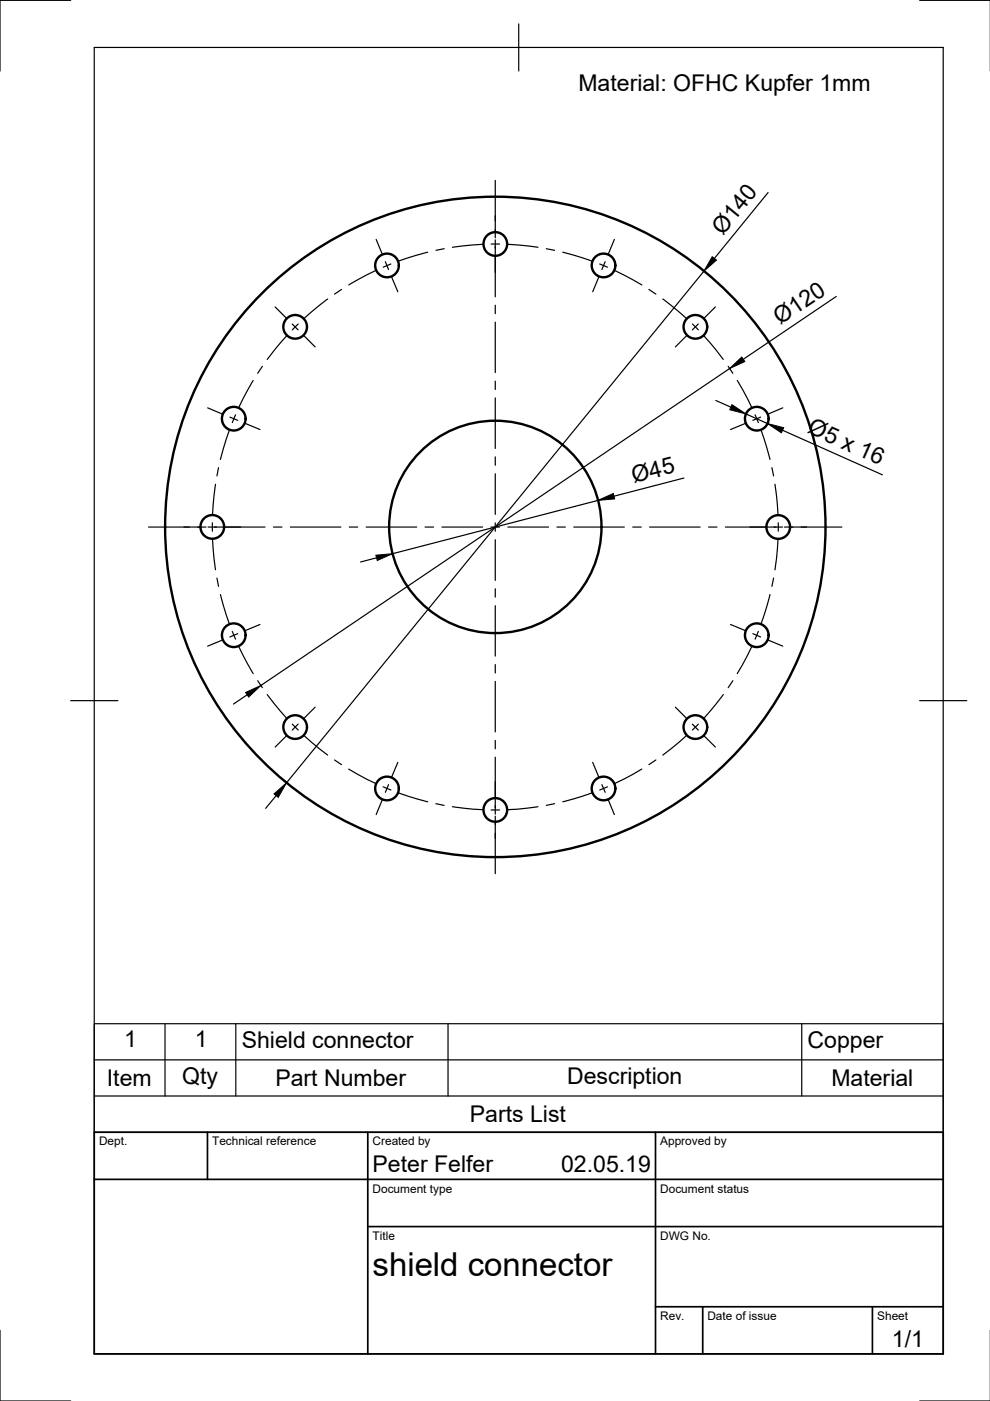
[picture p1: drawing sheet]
<svg xmlns="http://www.w3.org/2000/svg" width="210mm" height="297mm" viewBox="0 0 210 297" stroke-linecap="round" stroke-linejoin="round" font-family="sans-serif">
<!-- layer: Visible -->
<g fill="none" stroke="#000" stroke-width=".51">
<circle cx="82.1" cy="56.3" r="2.51"/>
<circle cx="105" cy="51.7" r="2.51"/>
<circle cx="128" cy="56.3" r="2.51"/>
<circle cx="62.6" cy="69.3" r="2.51"/>
<circle cx="147.4" cy="69.3" r="2.51"/>
<circle cx="49.6" cy="88.8" r="2.51"/>
<circle cx="160.5" cy="88.8" r="2.51"/>
<circle cx="45" cy="111.7" r="2.51"/>
<circle cx="105" cy="111.7" r="22.5"/>
<circle cx="105" cy="111.7" r="70"/>
<circle cx="165" cy="111.7" r="2.51"/>
<circle cx="49.6" cy="134.7" r="2.51"/>
<circle cx="160.5" cy="134.7" r="2.51"/>
<circle cx="62.6" cy="154.2" r="2.51"/>
<circle cx="147.4" cy="154.2" r="2.51"/>
<circle cx="82.1" cy="167.2" r="2.51"/>
<circle cx="105" cy="171.7" r="2.51"/>
<circle cx="128" cy="167.2" r="2.51"/>
</g>
<!-- layer: TitleBlock -->
<path d="M20 240.1h180v46.9h-180zM20 250h180M44 240.1v9.9M78 240.1v46.9M139 240.1v46.9M78 260.1h122M139 277.1h61M149 277.1v9.9M185 277.1v9.9" fill="none" stroke="#000" stroke-width=".36"/>
<!-- layer: Parts Lists -->
<path d="M20 217.1h180v23h-180zM35 217.1v15.3M50 217.1v15.3M95 217.1v15.3M170 217.1v15.3M20 232.4h180M20 224.7h180" fill="none" stroke="#000" stroke-width=".25"/>
<!-- layer: Border -->
<path d="M15 .1h-15v15M20 10.1h180v276.9h-180zM110 5.1v10M195 .1h15M15 148.6h10M195 148.6h10M0 282.1v14.9h15M195 297h15" fill="none" stroke="#000" stroke-width=".25"/>
<!-- layer: Smart Centers -->
<g fill="none" stroke="#000" stroke-width=".25">
<path d="M105 38.2v12.2M79.6 57.4l-5.7 3M79.8 50.8l1.2 3M81.7 55.5l.7 1.6M82.9 56l-1.7 .7M83.1 58.8l1.2 3.1M90.7 53.5l-6.2 1.8M94.2 52.7l-1.8 .4M102.3 51.8l-6.4 .6M105 50.8v12.1M105.9 51.7h-1.8M107.7 51.8l6.4 .6"/>
<path d="M115.8 52.7l1.8 .4M119.3 53.5l6.2 1.8M126.9 58.8l-1.2 3.1M127.2 56l1.6 .7M128.3 55.5l-.7 1.6M130.3 50.8l-1.3 3M130.4 57.4l5.7 3M55.6 77.7l-1 1.4M58.3 65.1l2.4 2.3M60.7 71.3l-4 4.9M62 68.7l1.2 1.2M63.2 68.7l-1.2 1.2"/>
<path d="M64.5 71.2l2.3 2.4M69.5 63.4l-5 4.1M72.4 61.4l-1.5 1M105 64.7v1.8M105 68.3v10.7M137.6 61.4l1.5 1M140.5 63.4l5 4.1M145.5 71.2l-2.3 2.4M146.8 68.7l1.3 1.2M148.1 68.7l-1.3 1.2M149.3 71.3l4.1 4.9M151.7 65.1l-2.4 2.3"/>
<path d="M154.4 77.7l1 1.4M44 86.5l3.1 1.3M46.3 99.2l-.3 1.7M48.6 91.3l-1.9 6.1M48.7 88.4l1.7 .7M49.9 88l-.6 1.6M52 89.8l3.1 1.3M53.7 80.7l-3 5.6M105 80.8v1.8M105 84.4v10.7M105 96.9v1.7M156.3 80.7l3.1 5.6"/>
<path d="M158 89.8l-3.1 1.3M160.1 88l.7 1.6M161.3 88.4l-1.7 .7M161.4 91.3l1.9 6.1M163.7 99.2l.3 1.7M166 86.5l-3.1 1.3M31.5 111.7h12.2M44.1 111.7h12.1M45 110.8v1.8M45.1 114.4l.6 6.4M45.7 102.7l-.6 6.4M58 111.7h1.8"/>
<path d="M61.6 111.7h10.7M74.1 111.7h1.7M77.6 111.7h10.7M90.1 111.7h1.8M93.7 111.7h8.6M104.1 111.7h1.8M105 100.4v8.7M105 110.9v1.7M105 114.4v8.6M107.7 111.7h8.6M118.1 111.7h1.8M121.7 111.7h10.7"/>
<path d="M134.2 111.7h1.8M137.7 111.7h10.7M150.2 111.7h1.8M153.8 111.7h12.1M164.3 102.7l.7 6.4M165 114.4l-.7 6.4M165 110.8v1.8M166.3 111.7h12.2M46 122.6l.3 1.7M46.7 126.1l1.9 6.1M47.1 135.7l-3.1 1.3M49.3 133.9l.6 1.6"/>
<path d="M50.4 134.4l-1.7 .7M50.7 137.1l3 5.7M55.1 132.4l-3.1 1.3M105 124.8v1.8M105 128.4v10.7M154.9 132.4l3.1 1.3M159.4 137.1l-3.1 5.7M159.6 134.4l1.7 .7M160.8 133.9l-.7 1.6M162.9 135.7l3.1 1.3M163.3 126.1l-1.9 6.1M164 122.6l-.3 1.7"/>
<path d="M54.6 144.3l1 1.5M56.7 147.3l4 4.9M60.7 156.1l-2.4 2.3M62 153.5l1.2 1.3M63.2 153.5l-1.2 1.3M64.5 156l5 4.1M66.8 149.9l-2.3 2.4M105 140.9v1.8M105 144.5v10.7M105 157v1.8M143.2 149.9l2.3 2.4M145.5 156l-5 4.1"/>
<path d="M146.8 153.5l1.3 1.3M148.1 153.5l-1.3 1.3M149.3 156.1l2.4 2.3M153.4 147.3l-4.1 4.9M155.4 144.3l-1 1.5M70.9 161.1l1.5 1M73.9 163.1l5.7 3M81 169.6l-1.2 3.1M81.2 166.8l1.7 .7M82.4 166.4l-.7 1.6M84.3 161.6l-1.2 3.1M84.5 168.1l6.2 1.9"/>
<path d="M92.4 170.4l1.8 .4M95.9 171l6.4 .7M105 160.5v12.1M105 173v12.2M105.9 171.7h-1.8M114.1 171l-6.4 .7M117.6 170.4l-1.8 .4M125.5 168.1l-6.2 1.9M125.7 161.6l1.2 3.1M127.6 166.4l.7 1.6M128.8 166.8l-1.6 .7M129 169.6l1.3 3.1"/>
<path d="M136.1 163.1l-5.7 3M139.1 161.1l-1.5 1"/>
</g>
<!-- layer: FD_Dimensions -->
<path d="M149.2 57.5l-88.5 108.5M162.9 40.8l-11.4 14M154.7 78.1l-99.4 67.2M177.3 62.9l-19.7 13.3M151.8 84.9l3.2 1.4M158.2 87.8l4.5 2M165.9 91.2l21.2 9.5M79.8 118.3l-3.3 .9M126.8 106.1l-43.6 11.3M145 101.4l-14.8 3.8M52.4 147.3l-2.9 2M58.5 168.7l-2.2 2.7" fill="none" stroke="#000" stroke-width=".25"/>
<path d="M151 54.4l.9 .7-2.7 2.4zM154.7 78.1l2.6-2.4 .6 1zM155.2 85.8l3 2-3.5-.9zM162.7 89.8l3.5 .9-.5 1.1zM79.7 117.7l3.5-.3-3.2 1.4zM126.8 106.1l3.2-1.5 .3 1.2zM52.1 146.8l3.2-1.5-2.6 2.5zM58.1 168.3l2.6-2.3-1.7 3.1z" fill="#000" stroke="#000" stroke-width=".21"/>
<text font-size="7" x="79" y="270.6">shield connector</text>
<g font-size="4.9">
<text x="122.6" y="19.4">Material: OFHC Kupfer 1mm</text>
<text x="153.2" y="50" transform="rotate(-51 153.2 50)">Ø140</text>
<text x="165.4" y="68.9" transform="rotate(-34 165.4 68.9)">Ø120</text>
<text x="171" y="91.7" transform="rotate(24 171 91.7)">Ø5 x 16</text>
<text x="134.4" y="102.4" transform="rotate(-14 134.4 102.4)">Ø45</text>
<text x="26.3" y="222.1">1</text>
<text x="41.3" y="222.1">1</text>
<text x="51.3" y="222.1">Shield connector</text>
<text x="171.2" y="222.1">Copper</text>
<text x="22.7" y="230.3">Item</text>
<text x="38.6" y="229.8">Qty</text>
<text x="58.4" y="230.3">Part Number</text>
<text x="120.2" y="229.8">Description</text>
<text x="176.3" y="230.3">Material</text>
<text x="99.6" y="237.9">Parts List</text>
<text x="79" y="248.5">Peter Felfer</text>
<text x="119" y="248.5">02.05.19</text>
<text x="189.1" y="285.7">1/1</text>
</g>
<g font-size="2.5">
<text x="21" y="242.9">Dept.</text>
<text x="45" y="242.9">Technical reference</text>
<text x="79" y="242.9">Created by</text>
<text x="140" y="242.9">Approved by</text>
<text x="79" y="252.8">Document type</text>
<text x="140" y="252.8">Document status</text>
<text x="79" y="262.9">Title</text>
<text x="140" y="262.9">DWG No.</text>
<text x="140" y="279.9">Rev.</text>
<text x="150" y="279.9">Date of issue</text>
<text x="186" y="279.9">Sheet</text>
</g>
</svg>
